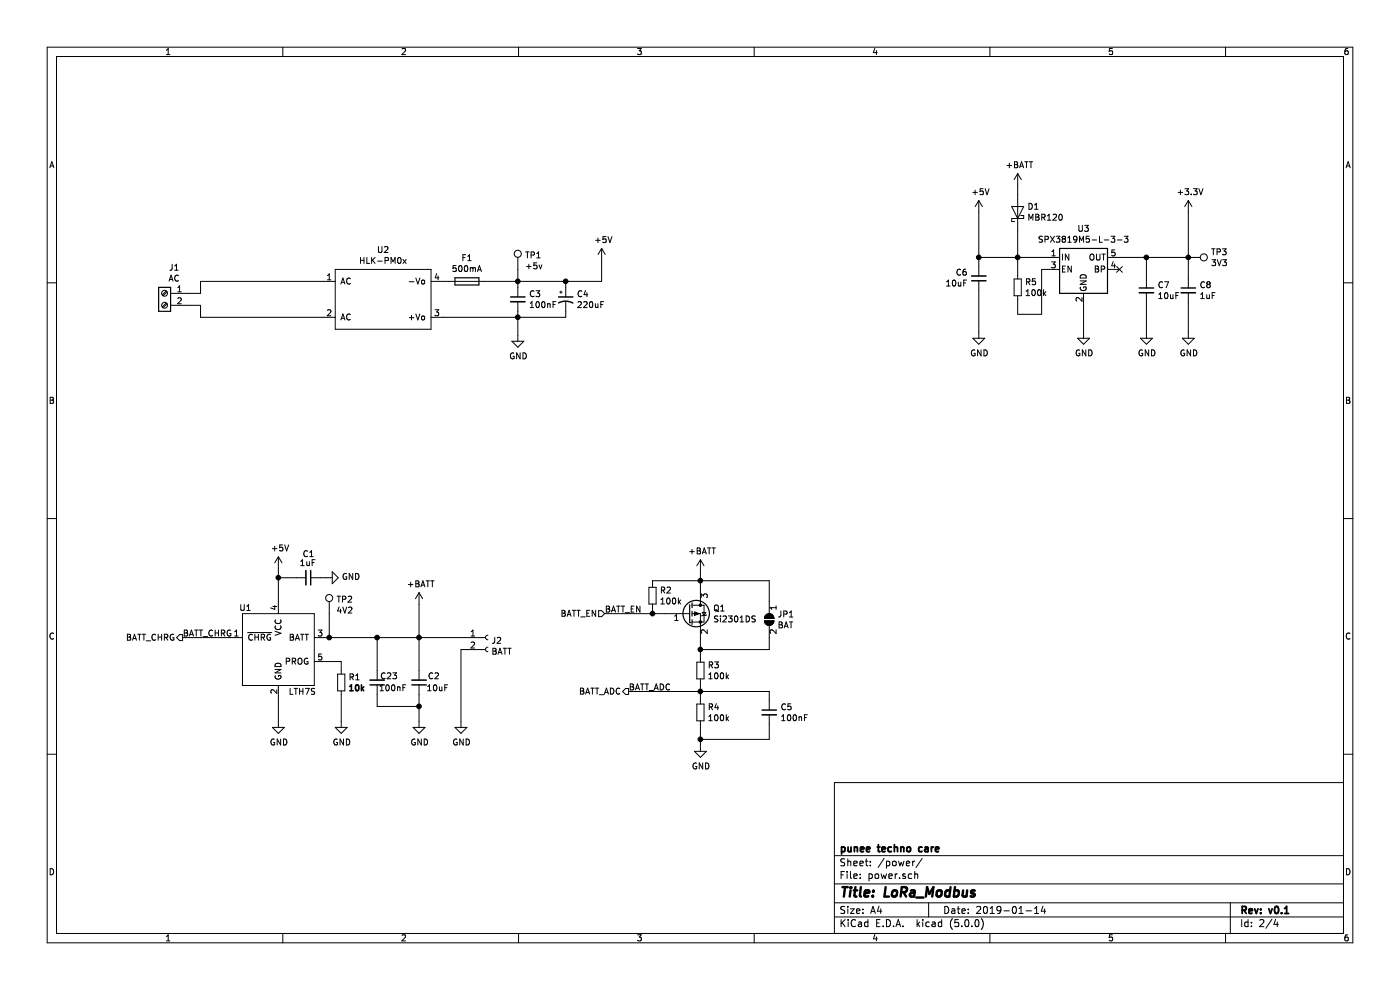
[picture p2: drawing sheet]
EESchema Schematic File Version 4
LIBS:LoRa_Modbus-cache
EELAYER 26 0
EELAYER END
$Descr A4 11693 8268
encoding utf-8
Sheet 2 4
Title "LoRa_Modbus"
Date "2019-01-14"
Rev "v0.1"
Comp "punee techno care"
Comment1 ""
Comment2 ""
Comment3 ""
Comment4 ""
$EndDescr
$Comp
L LoRa_Modbus:HLK-PM0x U2
U 1 1
P 3200 2500
F 0 "U2" H 3200 2915 50  0000 C CNN
F 1 "HLK-PM0x" H 3200 2824 50  0000 C CNN
F 2 "hlk_pm-0x:HLK-PM01" H 2500 3050 50  0001 C CNN
F 3 "https://www.google.com/url?sa=t&rct=j&q=&esrc=s&source=web&cd=1&cad=rja&uact=8&ved=2ahUKEwiHjaHOkOvfAhWFQd4KHRQDBWMQFjAAegQIERAC&url=https%3A%2F%2Fimg.filipeflop.com%2Ffiles%2Fdownload%2FDatasheet-HLK-PM01.pdf&usg=AOvVaw2yNh_YlZv0gkQIl2i8IraN" H 2500 3050 50  0001 C CNN
F 4 "https://www.aliexpress.com/store/product/Free-shipping-20pcs-lot-Hi-Link-untra-small-90-245Vac-5v-3w-power-supply-module-HLK/211069_32950741299.html?spm=2114.12010612.8148356.6.41d8624eUx3y5o" H 3200 2500 50  0001 C CNN "URL"
	1    3200 2500
	1    0    0    -1  
$EndComp
$Comp
L Connector:Screw_Terminal_01x02 J1
U 1 1
P 1375 2450
F 0 "J1" H 1295 2667 50  0000 C CNN
F 1 "AC" H 1295 2576 50  0000 C CNN
F 2 "Connectors_Terminal_Blocks:TerminalBlock_bornier-2_P5.08mm" H 1375 2450 50  0001 C CNN
F 3 "~" H 1375 2450 50  0001 C CNN
	1    1375 2450
	-1   0    0    -1  
$EndComp
Wire Wire Line
	1575 2450 1675 2450
Wire Wire Line
	1675 2450 1675 2350
Wire Wire Line
	1575 2550 1675 2550
Wire Wire Line
	1675 2550 1675 2650
$Comp
L Device:CP1_Small C4
U 1 1
P 4725 2500
F 0 "C4" H 4816 2546 50  0000 L CNN
F 1 "220uF" H 4816 2455 50  0000 L CNN
F 2 "Capacitors_SMD:CP_Elec_6.3x7.7" H 4725 2500 50  0001 C CNN
F 3 "https://datasheet.lcsc.com/szlcsc/1812111707_Nichicon-UWZ1C221MCL1GS_C251019.pdf" H 4725 2500 50  0001 C CNN
F 4 "https://lcsc.com/product-detail/Others_Nichicon-UWZ1C221MCL1GS_C251019.html" H 0   0   50  0001 C CNN "URL"
	1    4725 2500
	1    0    0    -1  
$EndComp
Wire Wire Line
	4325 2400 4325 2350
Wire Wire Line
	3700 2650 4325 2650
Wire Wire Line
	4325 2650 4325 2600
$Comp
L Device:C_Small C3
U 1 1
P 4325 2500
F 0 "C3" H 4417 2546 50  0000 L CNN
F 1 "100nF" H 4417 2455 50  0000 L CNN
F 2 "Capacitors_SMD:C_0402" H 4325 2500 50  0001 C CNN
F 3 "https://datasheet.lcsc.com/szlcsc/YAGEO-CC0402KRX7R6BB104_C309458.pdf" H 4325 2500 50  0001 C CNN
F 4 "https://lcsc.com/product-detail/Others_YAGEO-CC0402KRX7R6BB104_C309458.html" H 4325 2500 50  0001 C CNN "URL"
	1    4325 2500
	1    0    0    -1  
$EndComp
Wire Wire Line
	4725 2400 4725 2350
Connection ~ 4325 2350
Wire Wire Line
	4325 2350 4725 2350
Wire Wire Line
	4325 2650 4725 2650
Wire Wire Line
	4725 2650 4725 2600
Connection ~ 4325 2650
$Comp
L Connector:TestPoint TP1
U 1 1
P 4325 2250
F 0 "TP1" H 4383 2370 50  0000 L CNN
F 1 "+5v" H 4383 2279 50  0000 L CNN
F 2 "Measurement_Points:Measurement_Point_Round-SMD-Pad_Small" H 4525 2250 50  0001 C CNN
F 3 "~" H 4525 2250 50  0001 C CNN
	1    4325 2250
	1    0    0    -1  
$EndComp
Connection ~ 4725 2350
Wire Wire Line
	4325 2250 4325 2350
$Comp
L power:GND #PWR08
U 1 1
P 4325 2800
F 0 "#PWR08" H 4325 2550 50  0001 C CNN
F 1 "GND" H 4330 2627 50  0000 C CNN
F 2 "" H 4325 2800 50  0001 C CNN
F 3 "" H 4325 2800 50  0001 C CNN
	1    4325 2800
	1    0    0    -1  
$EndComp
Wire Wire Line
	4325 2800 4325 2650
Wire Wire Line
	5025 2350 5025 2175
$Comp
L power:+5V #PWR011
U 1 1
P 5025 2175
F 0 "#PWR011" H 5025 2025 50  0001 C CNN
F 1 "+5V" H 5040 2348 50  0000 C CNN
F 2 "" H 5025 2175 50  0001 C CNN
F 3 "" H 5025 2175 50  0001 C CNN
	1    5025 2175
	1    0    0    -1  
$EndComp
$Comp
L Regulator_Linear:SPX3819M5-L-3-3 U3
U 1 1
P 9050 2250
F 0 "U3" H 9050 2592 50  0000 C CNN
F 1 "SPX3819M5-L-3-3" H 9050 2501 50  0000 C CNN
F 2 "TO_SOT_Packages_SMD:SOT-23-5" H 9050 2575 50  0001 C CNN
F 3 "https://datasheet.lcsc.com/szlcsc/Exar-SPX3819M5-L-3-3-TR_C9055.pdf" H 9050 2250 50  0001 C CNN
F 4 "https://lcsc.com/product-detail/Low-Dropout-Regulators-LDO_EXAR_SPX3819M5-L-3-3-TR_SPX3819M5-L-3-3-TR_C9055.html" H 9050 2250 50  0001 C CNN "URL"
	1    9050 2250
	1    0    0    -1  
$EndComp
$Comp
L power:+5V #PWR012
U 1 1
P 8175 1775
F 0 "#PWR012" H 8175 1625 50  0001 C CNN
F 1 "+5V" H 8190 1948 50  0000 C CNN
F 2 "" H 8175 1775 50  0001 C CNN
F 3 "" H 8175 1775 50  0001 C CNN
	1    8175 1775
	1    0    0    -1  
$EndComp
Wire Wire Line
	8175 2225 8175 2150
Connection ~ 8175 2150
$Comp
L power:GND #PWR013
U 1 1
P 8175 2775
F 0 "#PWR013" H 8175 2525 50  0001 C CNN
F 1 "GND" H 8180 2602 50  0000 C CNN
F 2 "" H 8175 2775 50  0001 C CNN
F 3 "" H 8175 2775 50  0001 C CNN
	1    8175 2775
	1    0    0    -1  
$EndComp
Wire Wire Line
	8175 2775 8175 2425
$Comp
L power:GND #PWR015
U 1 1
P 9050 2775
F 0 "#PWR015" H 9050 2525 50  0001 C CNN
F 1 "GND" H 9055 2602 50  0000 C CNN
F 2 "" H 9050 2775 50  0001 C CNN
F 3 "" H 9050 2775 50  0001 C CNN
	1    9050 2775
	1    0    0    -1  
$EndComp
Wire Wire Line
	9050 2775 9050 2550
Wire Wire Line
	8175 1775 8175 2150
Wire Wire Line
	4725 2350 5025 2350
Wire Wire Line
	8175 2150 8500 2150
$Comp
L Device:D_Schottky D1
U 1 1
P 8500 1775
F 0 "D1" V 8546 1696 50  0000 R CNN
F 1 "MBR120" V 8455 1696 50  0000 R CNN
F 2 "Diodes_SMD:D_SOD-123" H 8500 1775 50  0001 C CNN
F 3 "https://datasheet.lcsc.com/szlcsc/SK-B5817WL_C122853.pdf" H 8500 1775 50  0001 C CNN
F 4 "https://lcsc.com/product-detail/Schottky-Barrier-Diodes-SBD_B5817WL_C122853.html" V 8500 1775 50  0001 C CNN "URL"
	1    8500 1775
	0    -1   -1   0   
$EndComp
Connection ~ 8500 2150
Wire Wire Line
	8500 2150 8750 2150
$Comp
L power:+BATT #PWR014
U 1 1
P 8500 1550
F 0 "#PWR014" H 8500 1400 50  0001 C CNN
F 1 "+BATT" H 8515 1723 50  0000 C CNN
F 2 "" H 8500 1550 50  0001 C CNN
F 3 "" H 8500 1550 50  0001 C CNN
	1    8500 1550
	1    0    0    -1  
$EndComp
Wire Wire Line
	8500 1550 8500 1625
Wire Wire Line
	8500 1925 8500 2150
$Comp
L Device:R_Small R5
U 1 1
P 8500 2400
F 0 "R5" H 8559 2446 50  0000 L CNN
F 1 "100k" H 8559 2355 50  0000 L CNN
F 2 "Resistors_SMD:R_0402" H 8500 2400 50  0001 C CNN
F 3 "https://datasheet.lcsc.com/szlcsc/YAGEO-RC0402FR-07100KL_C60491.pdf" H 8500 2400 50  0001 C CNN
F 4 "https://lcsc.com/product-detail/Chip-Resistor-Surface-Mount_100KR-1003-1_C60491.html" H 8500 2400 50  0001 C CNN "URL"
	1    8500 2400
	1    0    0    -1  
$EndComp
$Comp
L Device:C_Small C7
U 1 1
P 9575 2425
F 0 "C7" H 9667 2471 50  0000 L CNN
F 1 "10uF" H 9667 2380 50  0000 L CNN
F 2 "Capacitors_SMD:C_0805" H 9575 2425 50  0001 C CNN
F 3 "https://datasheet.lcsc.com/szlcsc/Samsung-Electro-Mechanics-CL21B106KPQNNNE_C32635.pdf" H 9575 2425 50  0001 C CNN
F 4 "https://datasheet.lcsc.com/szlcsc/Samsung-Electro-Mechanics-CL21B106KPQNNNE_C32635.pdf" H 9575 2425 50  0001 C CNN "URL"
	1    9575 2425
	1    0    0    -1  
$EndComp
$Comp
L Device:C_Small C8
U 1 1
P 9925 2425
F 0 "C8" H 10017 2471 50  0000 L CNN
F 1 "1uF" H 10017 2380 50  0000 L CNN
F 2 "Capacitors_SMD:C_0603" H 9925 2425 50  0001 C CNN
F 3 "https://datasheet.lcsc.com/szlcsc/Samsung-Electro-Mechanics-CL10B105KP8NNNC_C95843.pdf" H 9925 2425 50  0001 C CNN
F 4 "https://lcsc.com/product-detail/Multilayer-Ceramic-Capacitors-MLCC-SMD-SMT_SAMSUNG_CL10B105KP8NNNC_1uF-105-10-10V_C95843.html" H 9925 2425 50  0001 C CNN "URL"
	1    9925 2425
	1    0    0    -1  
$EndComp
NoConn ~ 9350 2250
Wire Wire Line
	9350 2150 9575 2150
Wire Wire Line
	9575 2150 9575 2325
Wire Wire Line
	9575 2150 9925 2150
Wire Wire Line
	9925 2150 9925 2325
Connection ~ 9575 2150
$Comp
L power:GND #PWR016
U 1 1
P 9575 2775
F 0 "#PWR016" H 9575 2525 50  0001 C CNN
F 1 "GND" H 9580 2602 50  0000 C CNN
F 2 "" H 9575 2775 50  0001 C CNN
F 3 "" H 9575 2775 50  0001 C CNN
	1    9575 2775
	1    0    0    -1  
$EndComp
$Comp
L power:GND #PWR018
U 1 1
P 9925 2775
F 0 "#PWR018" H 9925 2525 50  0001 C CNN
F 1 "GND" H 9930 2602 50  0000 C CNN
F 2 "" H 9925 2775 50  0001 C CNN
F 3 "" H 9925 2775 50  0001 C CNN
	1    9925 2775
	1    0    0    -1  
$EndComp
Wire Wire Line
	9925 2775 9925 2525
Wire Wire Line
	9575 2775 9575 2525
$Comp
L power:+3.3V #PWR017
U 1 1
P 9925 1775
F 0 "#PWR017" H 9925 1625 50  0001 C CNN
F 1 "+3.3V" H 9940 1948 50  0000 C CNN
F 2 "" H 9925 1775 50  0001 C CNN
F 3 "" H 9925 1775 50  0001 C CNN
	1    9925 1775
	1    0    0    -1  
$EndComp
Wire Wire Line
	9925 1775 9925 2150
Connection ~ 9925 2150
$Comp
L LoRa_Modbus:LTH7S U1
U 1 1
P 2325 5425
F 0 "U1" H 2050 5775 50  0000 C CNN
F 1 "LTH7S" H 2525 5075 50  0000 C CNN
F 2 "TO_SOT_Packages_SMD:SOT-23-5" H 1575 6125 50  0001 C CNN
F 3 "https://datasheet.lcsc.com/szlcsc/Shenzhen-Fuman-Elec-LTH7S_C255530.pdf" H 1575 6125 50  0001 C CNN
F 4 "https://lcsc.com/product-detail/Others_Shenzhen-Fuman-Elec-LTH7S_C255530.html" H 2325 5425 50  0001 C CNN "URL"
	1    2325 5425
	1    0    0    -1  
$EndComp
$Comp
L power:+5V #PWR01
U 1 1
P 2325 4750
F 0 "#PWR01" H 2325 4600 50  0001 C CNN
F 1 "+5V" H 2340 4923 50  0000 C CNN
F 2 "" H 2325 4750 50  0001 C CNN
F 3 "" H 2325 4750 50  0001 C CNN
	1    2325 4750
	1    0    0    -1  
$EndComp
Wire Wire Line
	2325 4750 2325 4825
$Comp
L Device:C_Small C6
U 1 1
P 8175 2325
F 0 "C6" H 8084 2279 50  0000 R CNN
F 1 "10uF" H 8084 2370 50  0000 R CNN
F 2 "Capacitors_SMD:C_0805" H 8175 2325 50  0001 C CNN
F 3 "https://datasheet.lcsc.com/szlcsc/Samsung-Electro-Mechanics-CL21B106KPQNNNE_C32635.pdf" H 8175 2325 50  0001 C CNN
F 4 "https://datasheet.lcsc.com/szlcsc/Samsung-Electro-Mechanics-CL21B106KPQNNNE_C32635.pdf" H 8175 2325 50  0001 C CNN "URL"
	1    8175 2325
	1    0    0    1   
$EndComp
Wire Wire Line
	8500 2300 8500 2150
Wire Wire Line
	8750 2250 8700 2250
Wire Wire Line
	8700 2250 8700 2625
Wire Wire Line
	8700 2625 8500 2625
Wire Wire Line
	8500 2625 8500 2500
$Comp
L power:GND #PWR02
U 1 1
P 2325 6025
F 0 "#PWR02" H 2325 5775 50  0001 C CNN
F 1 "GND" H 2330 5852 50  0000 C CNN
F 2 "" H 2325 6025 50  0001 C CNN
F 3 "" H 2325 6025 50  0001 C CNN
	1    2325 6025
	1    0    0    -1  
$EndComp
Wire Wire Line
	2325 6025 2325 5825
Connection ~ 2325 4825
Wire Wire Line
	2325 4825 2325 5025
$Comp
L power:+BATT #PWR05
U 1 1
P 3500 5050
F 0 "#PWR05" H 3500 4900 50  0001 C CNN
F 1 "+BATT" H 3515 5223 50  0000 C CNN
F 2 "" H 3500 5050 50  0001 C CNN
F 3 "" H 3500 5050 50  0001 C CNN
	1    3500 5050
	1    0    0    -1  
$EndComp
Wire Wire Line
	3500 5050 3500 5325
$Comp
L power:GND #PWR04
U 1 1
P 2850 6025
F 0 "#PWR04" H 2850 5775 50  0001 C CNN
F 1 "GND" H 2855 5852 50  0000 C CNN
F 2 "" H 2850 6025 50  0001 C CNN
F 3 "" H 2850 6025 50  0001 C CNN
	1    2850 6025
	1    0    0    -1  
$EndComp
$Comp
L Device:C_Small C2
U 1 1
P 3500 5700
F 0 "C2" H 3675 5650 50  0000 R CNN
F 1 "10uF" H 3750 5750 50  0000 R CNN
F 2 "Capacitors_SMD:C_0805" H 3500 5700 50  0001 C CNN
F 3 "https://datasheet.lcsc.com/szlcsc/Samsung-Electro-Mechanics-CL21B106KPQNNNE_C32635.pdf" H 3500 5700 50  0001 C CNN
F 4 "https://datasheet.lcsc.com/szlcsc/Samsung-Electro-Mechanics-CL21B106KPQNNNE_C32635.pdf" H 3500 5700 50  0001 C CNN "URL"
	1    3500 5700
	1    0    0    1   
$EndComp
Wire Wire Line
	2850 6025 2850 5800
Wire Wire Line
	2850 5600 2850 5525
Wire Wire Line
	2850 5525 2725 5525
Wire Wire Line
	3500 5325 3500 5600
$Comp
L power:GND #PWR06
U 1 1
P 3500 6025
F 0 "#PWR06" H 3500 5775 50  0001 C CNN
F 1 "GND" H 3505 5852 50  0000 C CNN
F 2 "" H 3500 6025 50  0001 C CNN
F 3 "" H 3500 6025 50  0001 C CNN
	1    3500 6025
	1    0    0    -1  
$EndComp
Wire Wire Line
	3500 6025 3500 5900
$Comp
L Device:R_Small R1
U 1 1
P 2850 5700
F 0 "R1" H 2909 5746 50  0000 L CNN
F 1 "10k" H 2909 5655 50  0000 L CNB
F 2 "Resistors_SMD:R_0402" H 2850 5700 50  0001 C CNN
F 3 "https://datasheet.lcsc.com/szlcsc/YAGEO-RC0402FR-0710KL_C60490.pdf" H 2850 5700 50  0001 C CNN
F 4 "https://lcsc.com/product-detail/Chip-Resistor-Surface-Mount_10KR-1002-1_C60490.html" H 2850 5700 50  0001 C CNN "URL"
	1    2850 5700
	1    0    0    -1  
$EndComp
Connection ~ 3500 5325
Wire Wire Line
	2725 5325 2750 5325
$Comp
L Device:C_Small C1
U 1 1
P 2575 4825
F 0 "C1" V 2375 4775 50  0000 L CNN
F 1 "1uF" V 2450 4750 50  0000 L CNN
F 2 "Capacitors_SMD:C_0603" H 2575 4825 50  0001 C CNN
F 3 "https://datasheet.lcsc.com/szlcsc/Samsung-Electro-Mechanics-CL10B105KP8NNNC_C95843.pdf" H 2575 4825 50  0001 C CNN
F 4 "https://lcsc.com/product-detail/Multilayer-Ceramic-Capacitors-MLCC-SMD-SMT_SAMSUNG_CL10B105KP8NNNC_1uF-105-10-10V_C95843.html" H 2575 4825 50  0001 C CNN "URL"
	1    2575 4825
	0    1    1    0   
$EndComp
Wire Wire Line
	2325 4825 2475 4825
$Comp
L power:GND #PWR03
U 1 1
P 2725 4825
F 0 "#PWR03" H 2725 4575 50  0001 C CNN
F 1 "GND" V 2730 4697 50  0000 R CNN
F 2 "" H 2725 4825 50  0001 C CNN
F 3 "" H 2725 4825 50  0001 C CNN
	1    2725 4825
	0    -1   -1   0   
$EndComp
Wire Wire Line
	2725 4825 2675 4825
Text Label 1525 5325 0    50   ~ 0
BATT_CHRG
$Comp
L Connector:Conn_01x02_Female J2
U 1 1
P 4075 5325
F 0 "J2" H 4103 5301 50  0000 L CNN
F 1 "BATT" H 4103 5210 50  0000 L CNN
F 2 "Connectors_JST:JST_PH_B2B-PH-K_02x2.00mm_Straight" H 4075 5325 50  0001 C CNN
F 3 "~" H 4075 5325 50  0001 C CNN
	1    4075 5325
	1    0    0    -1  
$EndComp
$Comp
L power:GND #PWR07
U 1 1
P 3850 6025
F 0 "#PWR07" H 3850 5775 50  0001 C CNN
F 1 "GND" H 3855 5852 50  0000 C CNN
F 2 "" H 3850 6025 50  0001 C CNN
F 3 "" H 3850 6025 50  0001 C CNN
	1    3850 6025
	1    0    0    -1  
$EndComp
Wire Wire Line
	3850 6025 3850 5425
Wire Wire Line
	3850 5425 3875 5425
$Comp
L power:+BATT #PWR09
U 1 1
P 5850 4775
F 0 "#PWR09" H 5850 4625 50  0001 C CNN
F 1 "+BATT" H 5865 4948 50  0000 C CNN
F 2 "" H 5850 4775 50  0001 C CNN
F 3 "" H 5850 4775 50  0001 C CNN
	1    5850 4775
	1    0    0    -1  
$EndComp
Wire Wire Line
	5850 4925 5850 4850
$Comp
L Device:Q_PMOS_GSD Q1
U 1 1
P 5750 5125
F 0 "Q1" H 5955 5171 50  0000 L CNN
F 1 "Si2301DS" H 5955 5080 50  0000 L CNN
F 2 "TO_SOT_Packages_SMD:SOT-23" H 5950 5225 50  0001 C CNN
F 3 "https://datasheet.lcsc.com/szlcsc/Vishay-Intertech-SI2301CDS-T1-GE3_C10487.pdf" H 5750 5125 50  0001 C CNN
F 4 "https://lcsc.com/product-detail/MOSFET_Vishay-Intertech_SI2301CDS-T1-GE3_Vishay-Intertech-SI2301CDS-T1-GE3_C10487.html" H 5750 5125 50  0001 C CNN "URL"
	1    5750 5125
	1    0    0    -1  
$EndComp
Wire Wire Line
	5550 5125 5450 5125
Text Label 5050 5125 0    50   ~ 0
BATT_EN
$Comp
L Jumper:SolderJumper_2_Open JP1
U 1 1
P 6425 5175
F 0 "JP1" V 6379 5243 50  0000 L CNN
F 1 "BAT" V 6470 5243 50  0000 L CNN
F 2 "Jumpers:SMT-JUMPER_2_NO_SILK" H 6425 5175 50  0001 C CNN
F 3 "~" H 6425 5175 50  0001 C CNN
	1    6425 5175
	0    1    1    0   
$EndComp
Wire Wire Line
	6425 5025 6425 4850
Wire Wire Line
	6425 4850 5850 4850
Connection ~ 5850 4850
Wire Wire Line
	5850 4850 5850 4775
Wire Wire Line
	5850 5325 5850 5425
Wire Wire Line
	5850 5425 6425 5425
Wire Wire Line
	6425 5425 6425 5325
$Comp
L power:GND #PWR010
U 1 1
P 5850 6225
F 0 "#PWR010" H 5850 5975 50  0001 C CNN
F 1 "GND" H 5855 6052 50  0000 C CNN
F 2 "" H 5850 6225 50  0001 C CNN
F 3 "" H 5850 6225 50  0001 C CNN
	1    5850 6225
	1    0    0    -1  
$EndComp
Wire Wire Line
	5850 6050 5850 6175
Wire Wire Line
	5850 5850 5850 5775
Wire Wire Line
	5850 5500 5850 5425
Connection ~ 5850 5425
Wire Wire Line
	5850 5775 5250 5775
Connection ~ 5850 5775
Wire Wire Line
	5850 5775 5850 5700
Text Label 5250 5775 0    50   ~ 0
BATT_ADC
Wire Wire Line
	1525 5325 1925 5325
$Comp
L Device:R_Small R2
U 1 1
P 5450 4975
F 0 "R2" H 5509 5021 50  0000 L CNN
F 1 "100k" H 5509 4930 50  0000 L CNN
F 2 "Resistors_SMD:R_0402" H 5450 4975 50  0001 C CNN
F 3 "https://datasheet.lcsc.com/szlcsc/YAGEO-RC0402FR-07100KL_C60491.pdf" H 5450 4975 50  0001 C CNN
F 4 "https://lcsc.com/product-detail/Chip-Resistor-Surface-Mount_100KR-1003-1_C60491.html" H 5450 4975 50  0001 C CNN "URL"
	1    5450 4975
	1    0    0    -1  
$EndComp
Wire Wire Line
	5450 5075 5450 5125
Connection ~ 5450 5125
Wire Wire Line
	5450 4875 5450 4850
Wire Wire Line
	5450 4850 5850 4850
Wire Wire Line
	5050 5125 5450 5125
Wire Wire Line
	5850 5775 6425 5775
Wire Wire Line
	6425 5775 6425 5850
Wire Wire Line
	5850 6175 6425 6175
Wire Wire Line
	6425 6175 6425 6050
Connection ~ 5850 6175
Wire Wire Line
	5850 6175 5850 6225
$Comp
L Device:R_Small R4
U 1 1
P 5850 5950
F 0 "R4" H 5909 5996 50  0000 L CNN
F 1 "100k" H 5909 5905 50  0000 L CNN
F 2 "Resistors_SMD:R_0402" H 5850 5950 50  0001 C CNN
F 3 "https://datasheet.lcsc.com/szlcsc/YAGEO-RC0402FR-07100KL_C60491.pdf" H 5850 5950 50  0001 C CNN
F 4 "https://lcsc.com/product-detail/Chip-Resistor-Surface-Mount_100KR-1003-1_C60491.html" H 5850 5950 50  0001 C CNN "URL"
	1    5850 5950
	1    0    0    -1  
$EndComp
$Comp
L Device:R_Small R3
U 1 1
P 5850 5600
F 0 "R3" H 5909 5646 50  0000 L CNN
F 1 "100k" H 5909 5555 50  0000 L CNN
F 2 "Resistors_SMD:R_0402" H 5850 5600 50  0001 C CNN
F 3 "https://datasheet.lcsc.com/szlcsc/YAGEO-RC0402FR-07100KL_C60491.pdf" H 5850 5600 50  0001 C CNN
F 4 "https://lcsc.com/product-detail/Chip-Resistor-Surface-Mount_100KR-1003-1_C60491.html" H 5850 5600 50  0001 C CNN "URL"
	1    5850 5600
	1    0    0    -1  
$EndComp
$Comp
L Device:C_Small C5
U 1 1
P 6425 5950
F 0 "C5" H 6517 5996 50  0000 L CNN
F 1 "100nF" H 6517 5905 50  0000 L CNN
F 2 "Capacitors_SMD:C_0402" H 6425 5950 50  0001 C CNN
F 3 "https://datasheet.lcsc.com/szlcsc/YAGEO-CC0402KRX7R6BB104_C309458.pdf" H 6425 5950 50  0001 C CNN
F 4 "https://lcsc.com/product-detail/Others_YAGEO-CC0402KRX7R6BB104_C309458.html" H 6425 5950 50  0001 C CNN "URL"
	1    6425 5950
	1    0    0    -1  
$EndComp
Text HLabel 5050 5125 0    50   Input ~ 0
BATT_EN
Text HLabel 5250 5775 0    50   Output ~ 0
BATT_ADC
Text HLabel 1525 5325 0    50   Output ~ 0
BATT_CHRG
$Comp
L Connector:TestPoint TP3
U 1 1
P 9925 2150
F 0 "TP3" V 9879 2337 50  0000 L CNN
F 1 "3V3" V 9970 2337 50  0000 L CNN
F 2 "Measurement_Points:Measurement_Point_Round-SMD-Pad_Small" H 10125 2150 50  0001 C CNN
F 3 "~" H 10125 2150 50  0001 C CNN
	1    9925 2150
	0    1    1    0   
$EndComp
$Comp
L Connector:TestPoint TP2
U 1 1
P 2750 5125
F 0 "TP2" H 2808 5245 50  0000 L CNN
F 1 "4V2" H 2808 5154 50  0000 L CNN
F 2 "Measurement_Points:Measurement_Point_Round-SMD-Pad_Small" H 2950 5125 50  0001 C CNN
F 3 "~" H 2950 5125 50  0001 C CNN
	1    2750 5125
	1    0    0    -1  
$EndComp
Wire Wire Line
	2750 5125 2750 5325
Wire Wire Line
	1675 2650 2700 2650
$Comp
L Device:C_Small C23
U 1 1
P 3150 5700
F 0 "C23" H 3325 5650 50  0000 R CNN
F 1 "100nF" H 3400 5750 50  0000 R CNN
F 2 "Capacitors_SMD:C_0402" H 3150 5700 50  0001 C CNN
F 3 "https://datasheet.lcsc.com/szlcsc/Murata-Electronics-GRM155R61A106ME44D_C77000.pdf" H 3150 5700 50  0001 C CNN
F 4 "https://lcsc.com/product-detail/Multilayer-Ceramic-Capacitors-MLCC-SMD-SMT_muRata_GRM155R61A106ME44D_10uF-106-20-10V_C77000.html" H 3150 5700 50  0001 C CNN "URL"
	1    3150 5700
	1    0    0    1   
$EndComp
Wire Wire Line
	3150 5800 3150 5900
Wire Wire Line
	3150 5900 3500 5900
Connection ~ 3500 5900
Wire Wire Line
	3500 5900 3500 5800
Wire Wire Line
	2750 5325 3150 5325
Connection ~ 2750 5325
Wire Wire Line
	3150 5600 3150 5325
Connection ~ 3150 5325
Wire Wire Line
	3150 5325 3500 5325
Wire Wire Line
	3500 5325 3875 5325
Wire Wire Line
	1675 2350 2700 2350
$Comp
L Device:Fuse F1
U 1 1
P 3900 2350
F 0 "F1" V 3703 2350 50  0000 C CNN
F 1 "500mA" V 3794 2350 50  0000 C CNN
F 2 "Fuses:1206" V 3830 2350 50  0001 C CNN
F 3 "~" H 3900 2350 50  0001 C CNN
	1    3900 2350
	0    1    1    0   
$EndComp
Wire Wire Line
	3700 2350 3750 2350
Wire Wire Line
	4325 2350 4050 2350
$EndSCHEMATC
